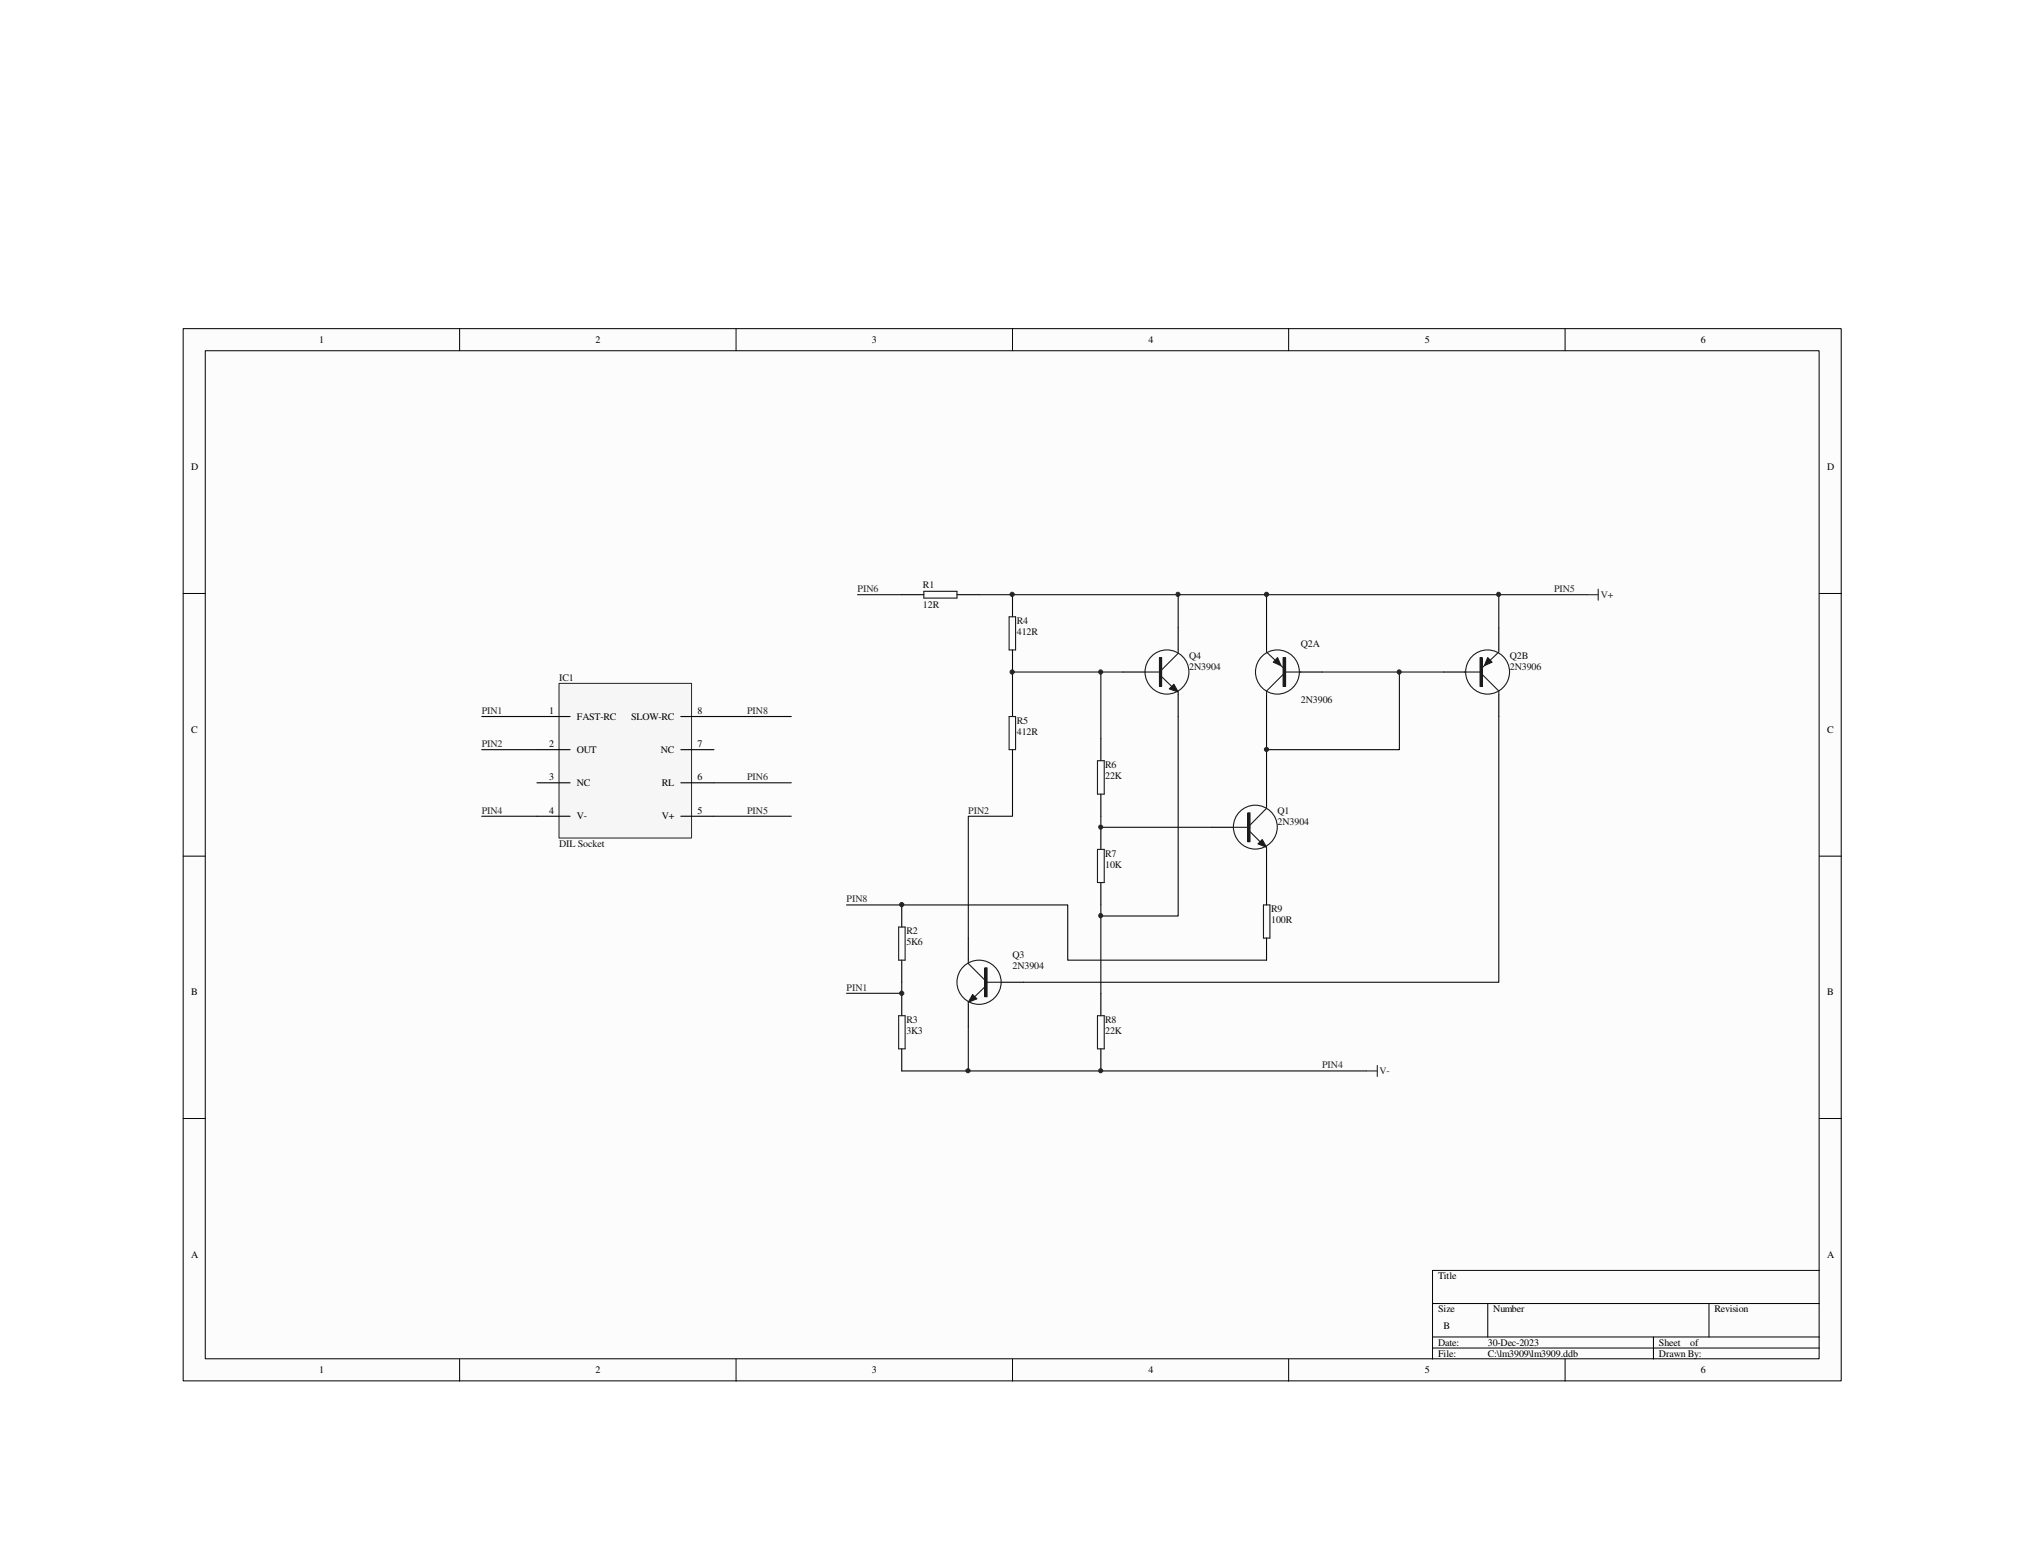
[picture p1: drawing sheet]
<svg xmlns="http://www.w3.org/2000/svg" width="279mm" height="216mm" viewBox="0 0 279 216" stroke-linecap="round" stroke-linejoin="round" font-family="sans-serif">
<path d="M25.3 45.3h228.7v145.2h-228.7z" fill="#fcfcfc"/>
<g fill="none" stroke="#000" stroke-width=".14">
<path d="M25.3 45.3h228.7v145.2h-228.7zM28.3 48.4h222.7v139.1h-222.7zM63.4 45.3v3.1M101.6 45.3v3.1M139.7 45.3v3.1M177.8 45.3v3.1M215.9 45.3v3.1M25.3 81.9h3M251 81.9h3.1M25.3 118.1h3M251 118.1h3.1M25.3 154.3h3"/>
<path d="M251 154.3h3.1M197.7 179.8h53.3M205.3 179.8v4.6M235.8 179.8v4.6M251 175.3h-53.3v12.2M63.4 187.5v3M101.6 187.5v3M139.7 187.5v3M177.8 187.5v3M197.7 184.4h53.3M197.7 186h53.3M215.9 187.5v3"/>
<path d="M228.1 184.4v3.1"/>
</g>
<path d="M124.4 82h3.1M132 82h3.1" fill="none" stroke="#000" stroke-width=".15"/>
<path d="M127.5 81.6h4.5v.9h-4.5z" fill="none" stroke="#1b1b1b" stroke-width=".15"/>
<path d="M77.2 94.3h18.2v21.3h-18.2z" fill="#f6f6f6"/>
<path d="M77.1 94.3h18.3v21.3h-18.3z" fill="none" stroke="#262626" stroke-width=".14"/>
<g fill="none" stroke="#000" stroke-width=".15">
<path d="M74.1 98.8h4.6M93.9 98.8h4.6M139.7 82v3.1M139.7 89.7v3M139.7 95.8v3M154.9 92.7h3.1M162.6 86.6v3.1M162.6 95.8v3M74.1 103.4h4.6M74.1 108h4.6M74.1 112.6h4.6M93.9 103.4h4.6"/>
<path d="M93.9 108h4.6M93.9 112.6h4.6M139.7 103.4v3.1M151.9 101.9v3M151.9 109.6v3M151.9 114.1v3.1M124.4 124.8v3.1M124.4 132.5v3M124.4 137v3.1M151.9 121.8v3M151.9 137v3.1M174.8 121.8v3"/>
<path d="M174.8 129.4v3.1M124.4 144.7v3M151.9 144.7v3"/>
</g>
<g fill="none" stroke="#1b1b1b" stroke-width=".15">
<path d="M139.2 85.1h.9v4.6h-.9zM139.2 98.8h.9v4.6h-.9zM158 92.7h2.3M160 90.7h.3v4h-.3zM160.3 93.3l1.4 1.4M162.6 89.7v.4l-2.3 2.3M162.6 95.5v.3M151.4 104.9h1v4.7h-1zM151.4 117.2h1v4.6h-1zM124 127.9h.9v4.6h-.9zM174.3 124.8h.9v4.6h-.9zM124 140.1h.9v4.6h-.9z"/>
<path d="M151.4 140.1h1v4.6h-1z"/>
</g>
<path d="M160.1 90.7v4" fill="none" stroke="#1b1b1b" stroke-width=".3"/>
<path d="M161.3 95l.7-.6 .6 1.1z" fill="#1b1b1b"/>
<g fill="none" stroke="#1b1b1b" stroke-width=".15">
<path d="M162 94.4l.6 1.1-1.3-.5zM133.6 132.5v.4l2.3 2.3M133.6 138.3v.3M135.9 133.5h.3v4h-.3zM135.9 136.1l-1.4 1.4M135.9 135.5h2.3"/>
<circle cx="161" cy="92.7" r="3"/>
</g>
<path d="M133.6 129.4v3.1M133.6 138.6v3M138.2 135.5h3" fill="none" stroke="#000" stroke-width=".15"/>
<path d="M136 133.5v4" fill="none" stroke="#1b1b1b" stroke-width=".3"/>
<path d="M134.2 137.2l.6 .6-1.2 .5z" fill="#1b1b1b"/>
<g fill="none" stroke="#1b1b1b" stroke-width=".15">
<path d="M170.2 114.1h2.3M172.2 112.1h.3v4h-.3zM172.5 114.7l1.4 1.4M174.8 111.1v.4l-2.3 2.3M174.8 116.9v.3M134.2 137.2l.6 .6-1.2 .5z"/>
<circle cx="135.1" cy="135.5" r="3"/>
</g>
<path d="M167.1 114.1h3.1M174.8 108v3.1M174.8 117.2v3" fill="none" stroke="#000" stroke-width=".15"/>
<path d="M172.3 112.1v4" fill="none" stroke="#1b1b1b" stroke-width=".3"/>
<path d="M174.2 115.8l.6 1.1-1.2-.5z" fill="#1b1b1b"/>
<g fill="none" stroke="#1b1b1b" stroke-width=".15">
<path d="M204.2 90.7h.3v4h-.3zM173.6 116.4l.6-.6 .6 1.1z"/>
<circle cx="205.2" cy="92.7" r="3"/>
<circle cx="173.2" cy="114.1" r="3"/>
</g>
<path d="M199.2 92.7h3M206.8 86.6v3.1M206.8 95.8v3" fill="none" stroke="#000" stroke-width=".15"/>
<path d="M204.4 90.7v4" fill="none" stroke="#1b1b1b" stroke-width=".3"/>
<path d="M205.3 90.7l.6 .7-1.1 .4z" fill="#1b1b1b"/>
<g fill="none" stroke="#1b1b1b" stroke-width=".15">
<path d="M177 90.7h.4v4h-.4zM202.1 92.7h2.1M204.5 93l2.3 2.3v.5M205.3 90.7l.6 .7-1.1 .4zM206.8 89.7v.3l-2.3 2.1"/>
<circle cx="176.2" cy="92.7" r="3"/>
</g>
<path d="M174.8 86.6v3.1M174.8 95.8v3M179.3 92.7h3.1" fill="none" stroke="#000" stroke-width=".15"/>
<path d="M177.2 90.7v4" fill="none" stroke="#1b1b1b" stroke-width=".34"/>
<path d="M176.3 90.7l.4 1.1-1-.4z" fill="#1b1b1b"/>
<path d="M174.8 89.7v.3l2.2 2.1M176.3 90.7l.4 1.1-1-.4zM177 93l-2.2 2.3v.5M177.4 92.7h2.1" fill="none" stroke="#1b1b1b" stroke-width=".15"/>
<g fill="none" stroke="#0e0e0e" stroke-width=".15">
<path d="M66.5 98.8h7.6M98.5 98.8h10.7M118.3 82h6.1M135.1 82h83.9M151.9 92.7h-12.2v3.1M154.9 92.7h-3v9.2M162.6 98.8v27.6h-10.7M162.6 82v4.6M174.8 82v4.6M174.8 98.8v9.2M182.4 92.7h16.8M193.1 92.7v10.7h-18.3"/>
<path d="M206.8 98.8v36.7h-65.6M206.8 82v4.6M66.5 103.4h7.6M66.5 112.6h7.6M98.5 112.6h10.7M98.5 108h10.7M139.7 106.5v6.1h-6.1v16.8M151.9 112.6v1.5h15.2M116.8 124.8h30.5v7.7h27.5M124.4 135.5v1.5h-7.6M151.9 124.8v12.2M174.8 120.2v1.6"/>
<path d="M124.4 147.7h9.2M133.6 141.6v6.1h54.9"/>
</g>
<path d="M219 82h1.5M220.5 81.3v1.5M188.5 147.7h1.5M190 147v1.5" fill="none" stroke="#262626" stroke-width=".15"/>
<circle cx="139.7" cy="92.7" r=".3" fill="#262626"/>
<circle cx="139.7" cy="92.7" r=".3" fill="none" stroke="#262626" stroke-width=".14"/>
<circle cx="139.7" cy="82" r=".3" fill="#262626"/>
<circle cx="139.7" cy="82" r=".3" fill="none" stroke="#262626" stroke-width=".14"/>
<circle cx="124.4" cy="124.8" r=".3" fill="#262626"/>
<circle cx="124.4" cy="124.8" r=".3" fill="none" stroke="#262626" stroke-width=".14"/>
<circle cx="124.4" cy="137" r=".3" fill="#262626"/>
<circle cx="124.4" cy="137" r=".3" fill="none" stroke="#262626" stroke-width=".14"/>
<circle cx="151.9" cy="147.7" r=".29" fill="#262626"/>
<circle cx="151.9" cy="147.7" r=".29" fill="none" stroke="#262626" stroke-width=".14"/>
<circle cx="151.9" cy="114.1" r=".29" fill="#262626"/>
<circle cx="151.9" cy="114.1" r=".29" fill="none" stroke="#262626" stroke-width=".14"/>
<circle cx="174.8" cy="103.4" r=".29" fill="#262626"/>
<circle cx="174.8" cy="103.4" r=".29" fill="none" stroke="#262626" stroke-width=".14"/>
<circle cx="193" cy="92.7" r=".29" fill="#262626"/>
<circle cx="193" cy="92.7" r=".29" fill="none" stroke="#262626" stroke-width=".14"/>
<circle cx="174.8" cy="82" r=".3" fill="#262626"/>
<circle cx="174.8" cy="82" r=".3" fill="none" stroke="#262626" stroke-width=".14"/>
<circle cx="206.8" cy="82" r=".29" fill="#262626"/>
<circle cx="206.8" cy="82" r=".29" fill="none" stroke="#262626" stroke-width=".14"/>
<circle cx="162.5" cy="82" r=".29" fill="#262626"/>
<circle cx="162.5" cy="82" r=".29" fill="none" stroke="#262626" stroke-width=".14"/>
<circle cx="151.9" cy="92.7" r=".29" fill="#262626"/>
<circle cx="151.9" cy="92.7" r=".29" fill="none" stroke="#262626" stroke-width=".14"/>
<circle cx="133.6" cy="147.7" r=".29" fill="#262626"/>
<circle cx="133.6" cy="147.7" r=".29" fill="none" stroke="#262626" stroke-width=".14"/>
<circle cx="151.9" cy="126.3" r=".29" fill="#262626"/>
<circle cx="151.9" cy="126.3" r=".29" fill="none" stroke="#262626" stroke-width=".14"/>
<g font-size="1.4">
<text x="44" y="47.3">1</text>
<text x="82.2" y="47.3">2</text>
<text x="120.3" y="47.3">3</text>
<text x="158.5" y="47.3">4</text>
<text x="196.6" y="47.3">5</text>
<text x="234.7" y="47.3">6</text>
<text x="26.4" y="64.9">D</text>
<text x="252.1" y="64.9">D</text>
<text x="26.4" y="101.1">C</text>
<text x="75.8" y="98.5">1</text>
<text x="79.6" y="99.3">FAST-RC</text>
<text x="87.1" y="99.3">SLOW-RC</text>
<text x="96.2" y="98.5">8</text>
<text x="252.1" y="101.1">C</text>
<text x="75.8" y="103.1">2</text>
<text x="75.8" y="107.7">3</text>
<text x="79.6" y="103.8">OUT</text>
<text x="91.2" y="103.8">NC</text>
<text x="96.2" y="107.7">6</text>
<text x="96.2" y="103.1">7</text>
<text x="75.8" y="112.3">4</text>
<text x="79.6" y="108.4">NC</text>
<text x="79.6" y="113">V-</text>
<text x="91.3" y="108.4">RL</text>
<text x="91.3" y="113">V+</text>
<text x="96.2" y="112.3">5</text>
<text x="26.4" y="137.3">B</text>
<text x="252.1" y="137.3">B</text>
<text x="26.4" y="173.5">A</text>
<text x="252.1" y="173.5">A</text>
<text x="198.4" y="176.4">Title</text>
<text x="198.4" y="181">Size</text>
<text x="198.4" y="185.6">Date:</text>
<text x="199.2" y="183.3">B</text>
<text x="205.3" y="185.6">30-Dec-2023</text>
<text x="206" y="181">Number</text>
<text x="228.9" y="185.6">Sheet</text>
<text x="233.2" y="185.6">of</text>
<text x="236.6" y="181">Revision</text>
<text x="44" y="189.4">1</text>
<text x="82.2" y="189.4">2</text>
<text x="120.3" y="189.4">3</text>
<text x="158.5" y="189.4">4</text>
<text x="196.6" y="189.4">5</text>
<text x="198.4" y="187.2">File:</text>
<text x="205.3" y="187.2">C:\lm3909\lm3909.ddb</text>
<text x="228.9" y="187.2">Drawn By:</text>
<text x="234.7" y="189.4">6</text>
</g>
<g font-size="1.4" fill="#262626">
<text x="118.3" y="81.7">PIN6</text>
<text x="214.4" y="81.7">PIN5</text>
<text x="220.9" y="82.5">V+</text>
<text x="66.5" y="98.5">PIN1</text>
<text x="103.1" y="98.5">PIN8</text>
<text x="66.5" y="103.1">PIN2</text>
<text x="103.1" y="107.7">PIN6</text>
<text x="66.5" y="112.3">PIN4</text>
<text x="103.1" y="112.3">PIN5</text>
<text x="133.6" y="112.3">PIN2</text>
<text x="116.8" y="124.5">PIN8</text>
<text x="116.8" y="136.7">PIN1</text>
<text x="182.4" y="147.4">PIN4</text>
<text x="190.3" y="148.2">V-</text>
</g>
<g font-size="1.4" fill="#0e0e0e">
<text x="127.3" y="81.1">R1</text>
<text x="127.3" y="83.8">12R</text>
<text x="140.3" y="86.1">R4</text>
<text x="140.3" y="87.6">412R</text>
<text x="179.5" y="89.3">Q2A</text>
<text x="77.1" y="93.9">IC1</text>
<text x="164.1" y="90.8">Q4</text>
<text x="164.1" y="92.4">2N3904</text>
<text x="208.3" y="90.8">Q2B</text>
<text x="208.3" y="92.4">2N3906</text>
<text x="140.3" y="99.9">R5</text>
<text x="140.3" y="101.4">412R</text>
<text x="179.5" y="97">2N3906</text>
<text x="152.5" y="106">R6</text>
<text x="152.5" y="107.5">22K</text>
<text x="176.3" y="112.3">Q1</text>
<text x="176.3" y="113.8">2N3904</text>
<text x="77.1" y="116.8">DIL Socket</text>
<text x="152.5" y="118.2">R7</text>
<text x="152.5" y="119.8">10K</text>
<text x="175.4" y="125.9">R9</text>
<text x="125.1" y="128.9">R2</text>
<text x="125.1" y="130.4">5K6</text>
<text x="175.4" y="127.4">100R</text>
<text x="139.7" y="132.1">Q3</text>
<text x="139.7" y="133.6">2N3904</text>
<text x="125.1" y="141.1">R3</text>
<text x="125.1" y="142.7">3K3</text>
<text x="152.5" y="141.1">R8</text>
<text x="152.5" y="142.7">22K</text>
</g>
</svg>
